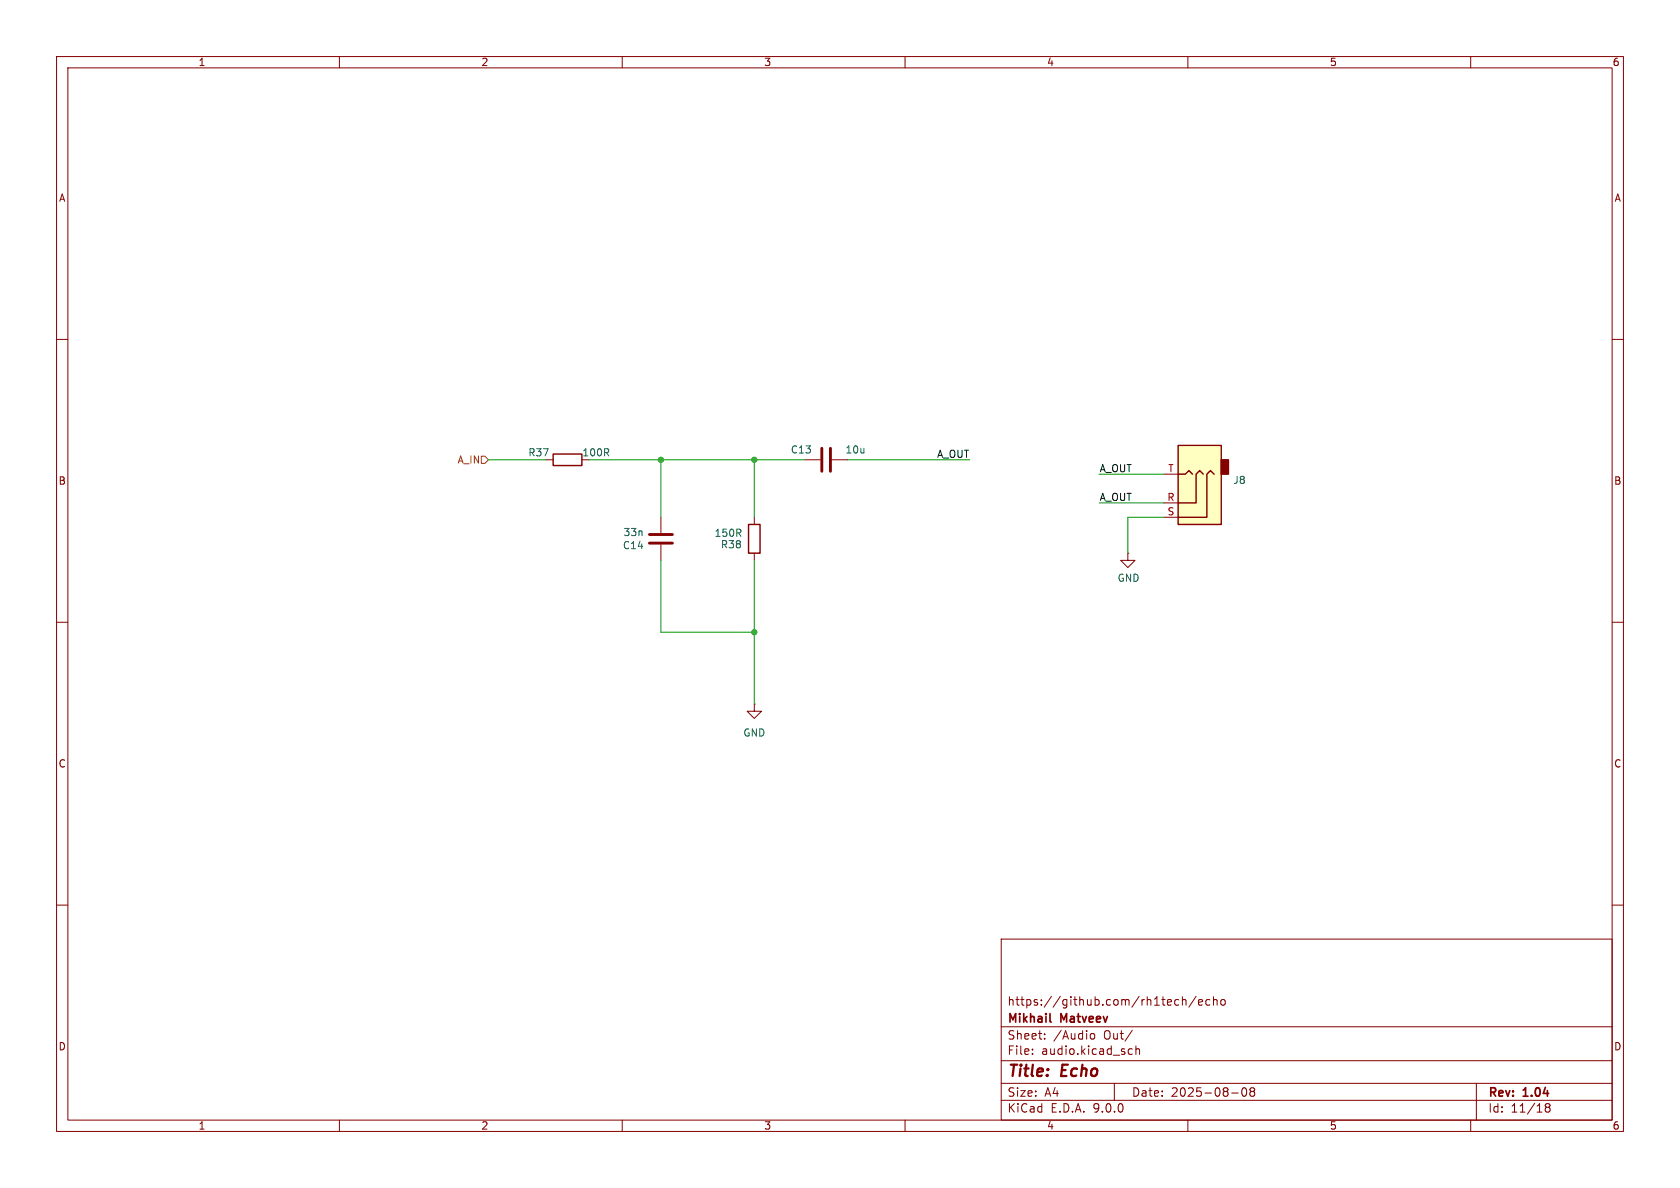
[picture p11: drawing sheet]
<svg xmlns="http://www.w3.org/2000/svg" width="297mm" height="210mm" viewBox="0 0 297 210" stroke-linecap="round" stroke-linejoin="round" font-family="sans-serif">
<g fill="none" stroke="#840000" stroke-width=".18">
<path d="M10 10h277v190h-277zM12 12h273v186h-273zM60 10v2M110 10v2M160 10v2M210 10v2M260 10v2M10 60h2M285 60h2M133.3 91.4v1.3M133.3 97.8v1.3M10 110h2"/>
<path d="M285 110h2M10 160h2M177 166h108v32h-108zM207.7 177.6l.3 .1 .4-.1M208.4 176.8l-.4-.1-.3 .1M209 176.8l.2-.1 .4 .1 .1 .9M209 176.2v1.5M211.5 176.1l-1.3 2M211.9 177.2l.7-.1-.1-.3-.4-.1-.2 .2 .1 .7h.5M213.9 176.8l-.4-.1-.3 .3v.4l.1 .2h.6M214.5 176.8l.2-.1 .4 .1 .1 .9M214.5 176.2v1.5"/>
<path d="M215.9 176.8l.2-.1 .4 .1 .1 .6-.1 .2-.4 .1-.2-.1zM285 160h2M60 198v2M110 198v2M160 198v2M177 194.5h108M177 191.5h108M177 187.5h108M177 181.5h108M182.5 186.3v.1M182.5 185.5v.1M184.7 183.6v.1"/>
<path d="M184.7 182.8v.1M192.7 183l.3-.3 .4 .1 .1 .2v.4l-.1 .2-.4 .1-.3-.3M197 191.5v3M199.6 186.3h.6M199.6 185.5h.6M200.2 182.1l-1.3 2M200.8 185.5l.2-.1 .4 .1 .1 .9M200.8 184.9v1.5M210 198v2M217.7 193.2h1.2M219.7 192.4l.2-.1a.81 .81 0 0 1 .6 .6 .81 .81 0 0 1-.3 .8l-.2 .1a.81 .81 0 0 1-.3-1.4zM221.2 192.9l-.2-.2 .2-.4 .5 .1 .1 .2-.3 .3"/>
<path d="M221.2 192.9l-.2 .3v.5l.2 .1 .5-.1 .1-.2-.1-.4-.2-.2M221.2 192.9h.3M260 198v2M261 191.5v6.5M273.5 195.7l-.3-.2 .3-.4 .4 .1 .1 .2-.3 .3M273.5 195.7l-.3 .3v.5l.3 .1 .4-.1 .1-.2v-.4l-.3-.2M273.5 195.7h.2"/>
</g>
<path d="M185.6 180.5l.2 .2" fill="none" stroke="#840000" stroke-width=".3"/>
<path d="M132.3 92.7h2.1v5.1h-2.1z" fill="none" stroke="#840000" stroke-width=".25"/>
<path d="M208.3 78.7h7.6v14h-7.6z" fill="#ffffc2"/>
<path d="M215.9 81.3h1.3v2.5h-1.3z" fill="#840000" stroke="#840000" stroke-width=".25"/>
<path d="M208.3 78.7h7.6v14h-7.6zM97.8 80.3h5.1v2h-5.1zM208.3 83.8h1.2l.7-.6 .6 .6M212.7 83.8l-.6-.6-.6 .6v5.1h-3.2M214.6 83.8l-.6-.6-.6 .6v7.6h-5.1" fill="none" stroke="#840000" stroke-width=".25"/>
<path d="M96.5 81.3h1.3M116.8 91.4v2.8M116.8 96.3v2.8M142.2 81.3h2.8M147.1 81.3h2.8M199.4 97.8v1.3h1.3l-1.3 1.2-1.3-1.2h1.3M199.4 97.8h.1M205.7 91.4h2.6M205.7 88.9h2.6M205.7 83.8h2.6M133.3 124.5v1.2h1.3l-1.3 1.3-1.2-1.3h1.2M133.3 124.5h.1" fill="none" stroke="#840000" stroke-width=".18"/>
<path d="M145.3 79.2v4.1M146.8 79.2v4.1M114.8 96h4.1M114.8 94.5h4.1" fill="none" stroke="#840000" stroke-width=".51"/>
<path d="M85.1 80.6h.6l.7 .7-.7 .6h-.6z" fill="none" stroke="#725600" stroke-width=".18"/>
<path d="M86.4 81.3h10.1M104.1 81.3h38.1M116.8 81.3v10.1M116.8 99.1v12.7h16.5M133.3 81.3v10.1M133.3 99.1v25.4M149.9 81.3h21.5M194.3 88.9h11.4M194.3 83.8h11.4M205.7 91.4h-6.3v6.4" fill="none" stroke="#009600" stroke-width=".18"/>
<g fill="#009600" stroke="#009600" stroke-width=".18">
<circle cx="133.3" cy="81.3" r=".46"/>
<circle cx="133.3" cy="111.8" r=".46"/>
<circle cx="116.8" cy="81.3" r=".46"/>
</g>
<g font-size="2.8" fill="#840000">
<text x="178" y="190.9">Title:</text>
<text x="187.7" y="190.9">Echo</text>
</g>
<g font-size="2.1" fill="#840000">
<text x="178" y="178">https://github.com/rh1tech/echo</text>
<text x="178" y="184">Sheet:</text>
<text x="178" y="181.2">Mikhail</text>
<text x="186.2" y="184">/Audio</text>
<text x="187.6" y="181.2">Matveev</text>
<text x="195.2" y="184">Out/</text>
<text x="178" y="186.7">File:</text>
<text x="184.1" y="186.7">audio.kicad_sch</text>
<text x="178" y="196.9">KiCad</text>
<text x="178" y="194.1">Size:</text>
<text x="184.7" y="194.1">A4</text>
<text x="185.7" y="196.9">E.D.A.</text>
<text x="193.3" y="196.9">9.0.0</text>
<text x="200" y="194.1">Date:</text>
<text x="207" y="194.1">2025-08-08</text>
<text x="263" y="194.3">Rev:</text>
<text x="263" y="196.9">Id:</text>
<text x="267.1" y="196.9">11/18</text>
<text x="269.4" y="194.3">1.04</text>
</g>
<g font-size="1.8" fill="#840000">
<text x="35" y="11.9">1</text>
<text x="85" y="11.9">2</text>
<text x="135" y="11.9">3</text>
<text x="185" y="11.9">4</text>
<text x="235" y="11.9">5</text>
<text x="285" y="11.9">6</text>
<text x="10.3" y="35.9">A</text>
<text x="285.3" y="35.9">A</text>
<text x="10.3" y="85.9">B</text>
<text x="285.3" y="85.9">B</text>
<text x="10.3" y="135.9">C</text>
<text x="285.3" y="135.9">C</text>
<text x="10.3" y="185.9">D</text>
<text x="285.3" y="185.9">D</text>
<text x="35" y="199.9">1</text>
<text x="85" y="199.9">2</text>
<text x="135" y="199.9">3</text>
<text x="185" y="199.9">4</text>
<text x="235" y="199.9">5</text>
<text x="285" y="199.9">6</text>
</g>
<text font-size="1.8" fill="#725600" x="80.8" y="82.1">A_IN</text>
<g font-size="1.8" fill="#006464">
<text x="93.3" y="80.9">R37</text>
<text x="102.9" y="80.9">100R</text>
<text x="139.7" y="80.4">C13</text>
<text x="149.4" y="80.4">10u</text>
<text x="217.9" y="85.8">J8</text>
<text x="110.1" y="95">33n</text>
<text x="126.2" y="95.1">150R</text>
<text x="110" y="97.3">C14</text>
<text x="127.3" y="97.1">R38</text>
<text x="197.5" y="103">GND</text>
<text x="131.3" y="130.4">GND</text>
</g>
<g font-size="1.8" fill="#0f0f0f">
<text x="165.6" y="81">A_OUT</text>
<text x="194.3" y="83.6">A_OUT</text>
<text x="194.3" y="88.6">A_OUT</text>
</g>
<g font-size="1.8" fill="#a90000">
<text x="206.4" y="83.6">T</text>
<text x="206.3" y="88.6">R</text>
<text x="206.3" y="91.2">S</text>
</g>
</svg>
